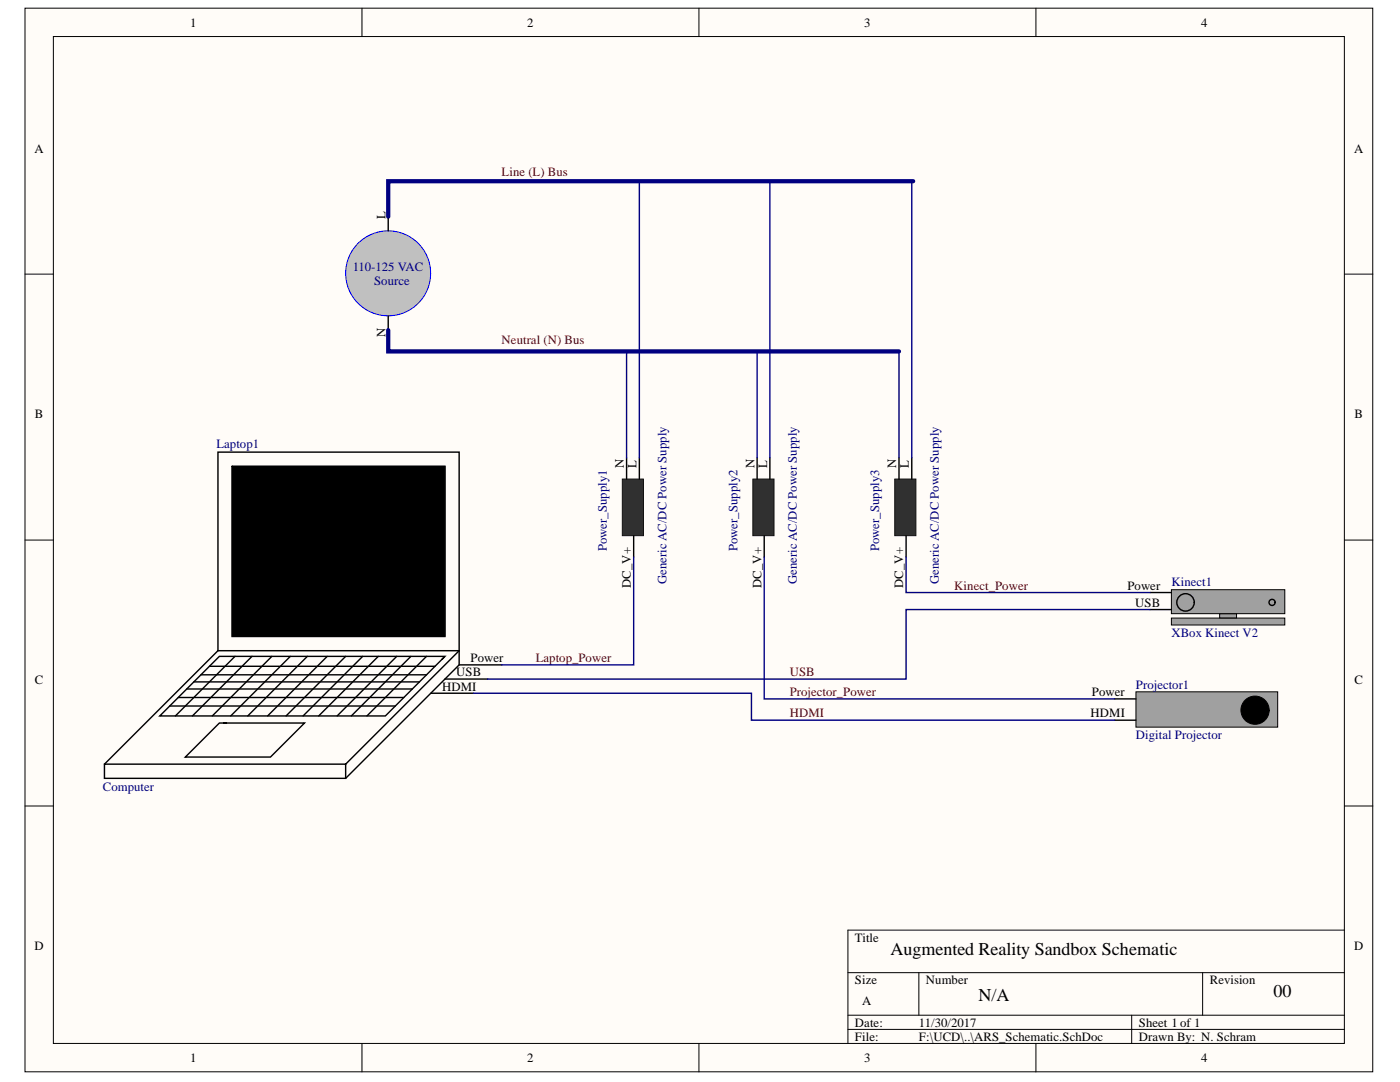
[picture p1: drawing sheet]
<svg xmlns="http://www.w3.org/2000/svg" width="279mm" height="216mm" viewBox="0 0 279 216" stroke-linecap="round" stroke-linejoin="round" font-family="sans-serif">
<g fill="#fffcf8" stroke="#000" stroke-width=".2">
<path d="M5 1.6h269v212.3h-269z"/>
<path d="M10.7 7.3h257.6v200.9h-257.6z"/>
</g>
<g fill="none" stroke="#000" stroke-width=".2">
<path d="M72.2 1.6v5.7M139.5 1.6v5.7M206.7 1.6v5.7M5 54.7h5.7M268.3 54.7h5.7M5 107.8h5.7M268.3 107.8h5.7M5 160.8h5.7M268.3 160.8h5.7M169.2 194.1h99.1M183.4 194.1v8.5M240 194.1v8.5"/>
<path d="M268.3 185.6h-99.1v22.6M72.2 208.2v5.7M139.5 208.2v5.7M169.2 202.6h99.1M169.2 205.4h99.1M206.7 208.2v5.7M225.9 202.6v5.6"/>
</g>
<g fill="none" stroke="#000" stroke-width=".28">
<path d="M43.5 90.2h48.1v39.6h-48.1zM46.3 93h42.5v34h-42.5zM35.6 139.2h45M37.3 137.5h45M38.7 136.1h45M40.1 134.6h45M41.8 133h45M43.5 129.8l-22.7 22.7M46.9 131l-11.9 11.9M50.3 131l-11.9 11.9M54.3 131l-11.9 11.9M57.9 131l-11.9 11.9"/>
<path d="M61.3 131l-11.9 11.9M65.3 131l-11.9 11.9M69 131l-11.9 11.9M72.4 131l-11.9 11.9M75.5 131l-11.9 11.9M79.2 131l-11.9 11.9M82 131l-11.9 11.9M85.1 131l-11.9 11.9M86 138.3h8.5M88.5 131.3l-11.6 11.6h-45l11.9-11.9h45l-.6 .5M88.8 135.5h8.5M91.6 132.7h8.5"/>
<path d="M33.9 140.9h45M44.6 144.3h16.2l-6.8 6.8h-17l6.8-6.8h1.4M69 152.5v2.8h-48.2v-2.8h48.2l22.6-22.7v2.9l-22.6 22.6"/>
</g>
<path d="M46.3 93h42.5v34h-42.5z" fill="#000" stroke="#000" stroke-width=".2"/>
<path d="M124.2 95.6h4.2v11.3h-4.2z" fill="#303030" stroke="#101010" stroke-width=".2"/>
<path d="M125 91.3v4.3M127.6 91.3v4.3M126.5 106.9v4.3" fill="none" stroke="#000" stroke-width=".28"/>
<path d="M150.2 95.6h4.3v11.3h-4.3z" fill="#303030" stroke="#101010" stroke-width=".2"/>
<path d="M151.1 91.3v4.3M153.6 91.3v4.3M152.5 106.9v4.3" fill="none" stroke="#000" stroke-width=".28"/>
<path d="M178.6 95.6h4.2v11.3h-4.2z" fill="#303030" stroke="#101010" stroke-width=".2"/>
<path d="M179.4 91.3v4.3M182 91.3v4.3M180.8 106.9v4.3" fill="none" stroke="#000" stroke-width=".28"/>
<path d="M226.7 138h28.3v7.1h-28.3z" fill="#a0a0a0" stroke="#000" stroke-width=".2"/>
<path d="M222.5 139.5h4.2M222.5 143.7h4.2" fill="none" stroke="#000" stroke-width=".28"/>
<circle cx="250.5" cy="141.7" r="2.82" fill="#000" stroke="#000" stroke-width=".2"/>
<g fill="#a0a0a0" stroke="#000" stroke-width=".2">
<path d="M233.8 123.3h22.6v1.4h-22.6z"/>
<path d="M233.8 117.7h22.6v4.8h-22.6z"/>
<path d="M243.4 122.5h3.4v.8h-3.4z"/>
</g>
<g fill="none" stroke="#000" stroke-width=".28">
<path d="M229.5 118.2h4.3M229.5 121.6h4.3"/>
<circle cx="236.6" cy="120.2" r="1.74"/>
<circle cx="253.9" cy="120.2" r=".61"/>
</g>
<circle cx="77.5" cy="54.5" r="8.5" fill="#c0c0c0" stroke="#00f" stroke-width=".2"/>
<path d="M77.5 43.2v2.9M77.5 63v2.9" fill="none" stroke="#000" stroke-width=".28"/>
<path d="M127.6 36.2v55.1M153.6 36.2v55.1M182.2 36.2l-.2 .2v54.9M125 70.1v21.2M151.1 70.1v21.2M179.4 70.1v21.2M126.5 111.2v21.5h-26.4M152.5 111.2v28.3h70M180.8 111.2v7h48.7M94.5 138.3h55.5v5.4h72.5M229.5 121.6h-48.7v13.9h-83.5" fill="none" stroke="#000080" stroke-width=".28"/>
<path d="M182.2 36.2h-104.7v7M77.5 65.9v4.2h101.9" fill="none" stroke="#000080" stroke-width=".85"/>
<g font-size="3.6">
<text x="177.7" y="190.5">Augmented Reality Sandbox Schematic</text>
<text x="195.3" y="199.8">N/A</text>
<text x="254.2" y="199">00</text>
</g>
<g font-size="2.5">
<text x="38" y="5.3">1</text>
<text x="105.2" y="5.3">2</text>
<text x="172.5" y="5.3">3</text>
<text x="239.7" y="5.3">4</text>
<text x="6.9" y="30.4">A</text>
<text x="270.2" y="30.4">A</text>
<text x="76.9" y="43.8" transform="rotate(-90 76.9 43.8)">L</text>
<text x="76.9" y="67.1" transform="rotate(-90 76.9 67.1)">N</text>
<text x="7" y="83.5">B</text>
<text x="270.3" y="83.5">B</text>
<text x="124.5" y="93.3" transform="rotate(-90 124.5 93.3)">N</text>
<text x="127" y="93.3" transform="rotate(-90 127 93.3)">L</text>
<text x="150.5" y="93.3" transform="rotate(-90 150.5 93.3)">N</text>
<text x="153.1" y="93.3" transform="rotate(-90 153.1 93.3)">L</text>
<text x="178.9" y="93.3" transform="rotate(-90 178.9 93.3)">N</text>
<text x="181.4" y="93.3" transform="rotate(-90 181.4 93.3)">L</text>
<text x="125.9" y="117.3" transform="rotate(-90 125.9 117.3)">DC_V+</text>
<text x="151.9" y="117.3" transform="rotate(-90 151.9 117.3)">DC_V+</text>
<text x="180.3" y="117.3" transform="rotate(-90 180.3 117.3)">DC_V+</text>
<text x="225" y="117.7">Power</text>
<text x="226.6" y="121.1">USB</text>
<text x="7" y="136.6">C</text>
<text x="88.2" y="137.8">HDMI</text>
<text x="91.1" y="135">USB</text>
<text x="93.9" y="132.1">Power</text>
<text x="270.3" y="136.6">C</text>
<text x="217.6" y="143.2">HDMI</text>
<text x="217.9" y="138.9">Power</text>
<text x="6.9" y="189.6">D</text>
<text x="170.6" y="187.9">Title</text>
<text x="270.2" y="189.6">D</text>
<text x="170.6" y="196.4">Size</text>
<text x="184.8" y="196.4">Number</text>
<text x="241.4" y="196.4">Revision</text>
<text x="172.1" y="200.6">A</text>
<text x="170.6" y="204.9">Date:</text>
<text x="170.6" y="207.7">File:</text>
<text x="183.4" y="204.9">11/30/2017</text>
<text x="183.4" y="207.7">F:\UCD\..\ARS_Schematic.SchDoc</text>
<text x="227.3" y="204.9">Sheet 1 of 1</text>
<text x="227.3" y="207.7">Drawn By: N. Schram</text>
<text x="38" y="211.9">1</text>
<text x="105.2" y="211.9">2</text>
<text x="172.5" y="211.9">3</text>
<text x="239.7" y="211.9">4</text>
</g>
<g font-size="2.5" fill="#800000">
<text x="100.1" y="35">Line (L) Bus</text>
<text x="100.1" y="68.7">Neutral (N) Bus</text>
<text x="190.5" y="117.7">Kinect_Power</text>
<text x="106.9" y="132.1">Laptop_Power</text>
<text x="157.6" y="135">USB</text>
<text x="157.6" y="143.2">HDMI</text>
<text x="157.6" y="138.9">Projector_Power</text>
</g>
<g font-size="2.5" fill="#000080">
<text x="70.4" y="54">110-125 VAC</text>
<text x="74.7" y="56.8">Source</text>
<text x="43.2" y="89.4">Laptop1</text>
<text x="121.1" y="110" transform="rotate(-90 121.1 110)">Power_Supply1</text>
<text x="147.2" y="110" transform="rotate(-90 147.2 110)">Power_Supply2</text>
<text x="175.4" y="110" transform="rotate(-90 175.4 110)">Power_Supply3</text>
<text x="133" y="116.5" transform="rotate(-90 133 116.5)">Generic AC/DC Power Supply</text>
<text x="159" y="116.5" transform="rotate(-90 159 116.5)">Generic AC/DC Power Supply</text>
<text x="187.4" y="116.5" transform="rotate(-90 187.4 116.5)">Generic AC/DC Power Supply</text>
<text x="233.8" y="116.8">Kinect1</text>
<text x="233.8" y="127">XBox Kinect V2</text>
<text x="226.7" y="137.5">Projector1</text>
<text x="226.7" y="147.4">Digital Projector</text>
<text x="20.5" y="157.9">Computer</text>
</g>
</svg>
